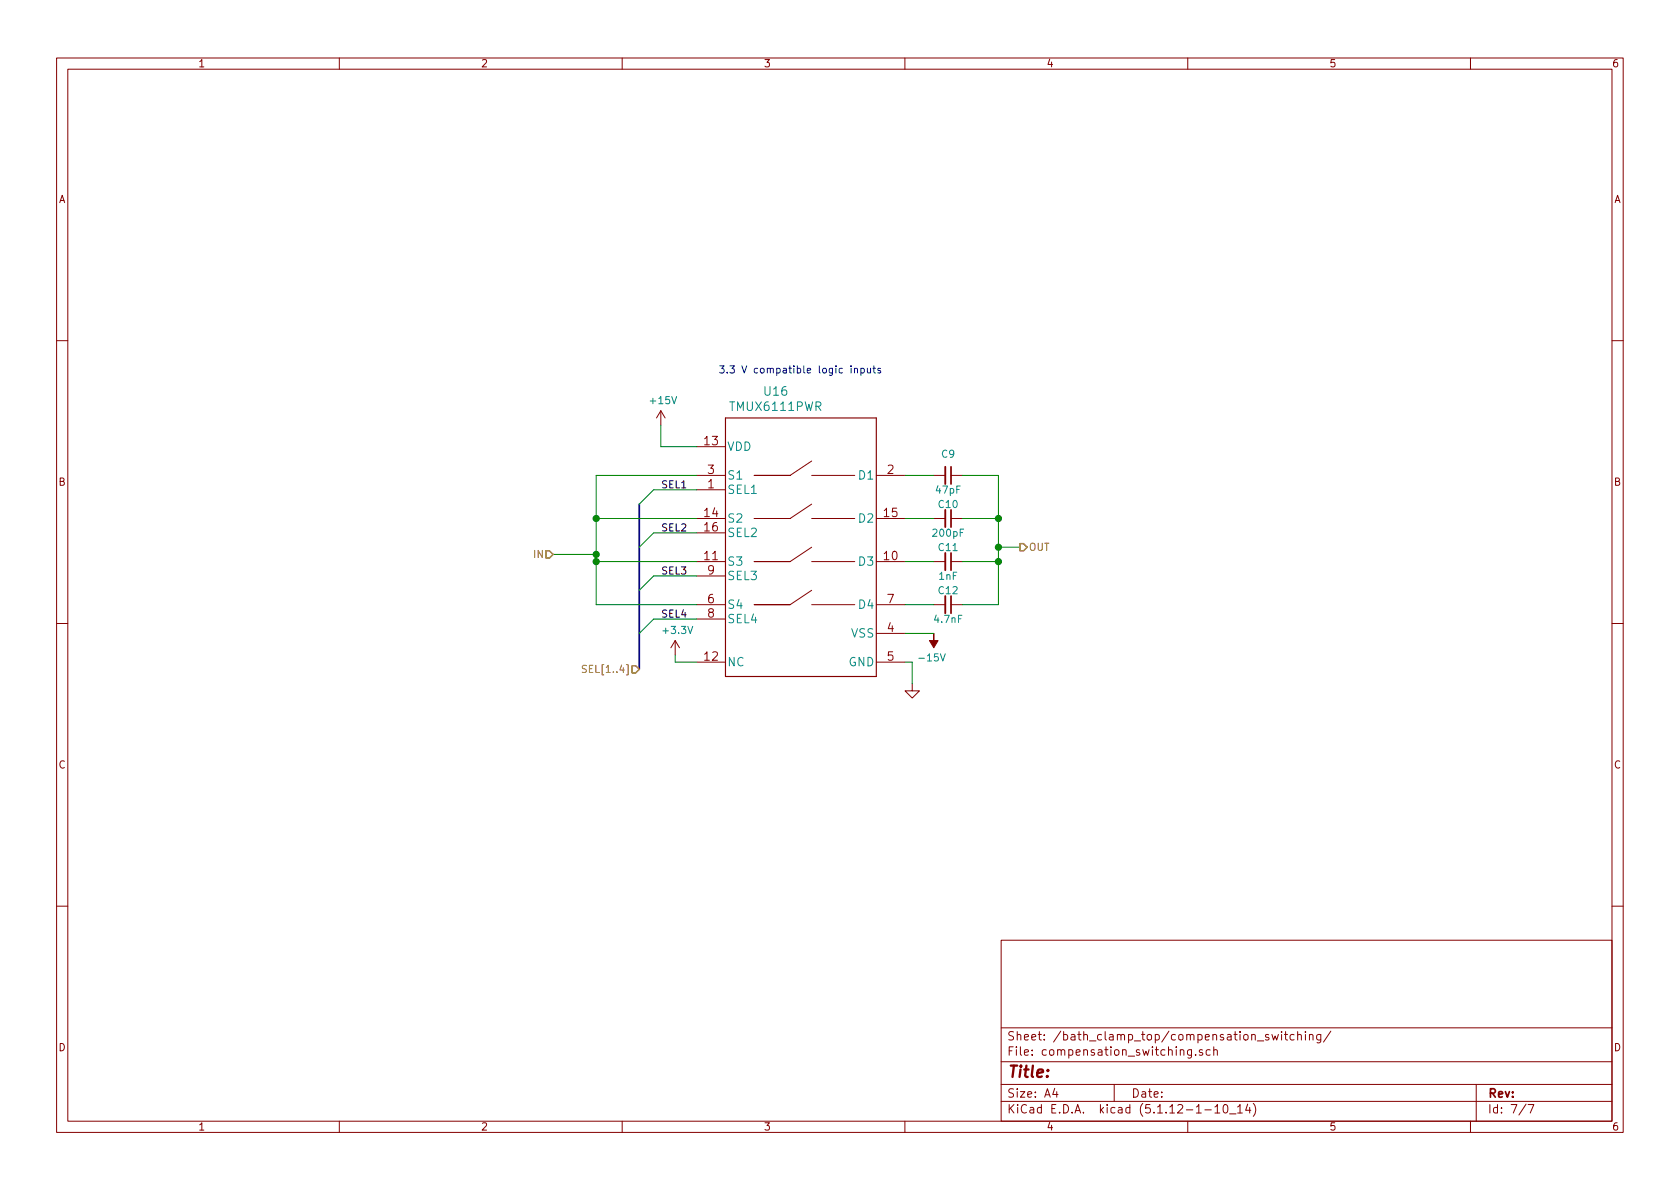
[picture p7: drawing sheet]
<svg xmlns="http://www.w3.org/2000/svg" width="297mm" height="210mm" viewBox="0 0 297 210" stroke-linecap="round" stroke-linejoin="round" font-family="sans-serif">
<g fill="none" stroke="#840000" stroke-width=".18">
<path d="M10 10.3h277v189.9h-277zM12 12.2h273v186.1h-273zM60 10.3v1.9M110 10.3v1.9M160 10.3v1.9M210 10.3v1.9M260 10.3v1.9M10 60.2h2M116.8 72.6l-.7 1.3M116.8 72.6v2.6M116.8 72.6l.8 1.3M123.2 79h5.1"/>
<path d="M285 60.2h2M123.2 84.1h5.1M123.2 91.7h5.1M123.2 99.3h5.1M123.2 86.6h5.1M123.2 94.2h5.1M143.5 81.5l-3.8 2.6h-6.4h6.4M143.5 96.8l-3.8 2.5h-6.4h6.4M143.5 89.1l-3.8 2.6h-6.4h6.4M143.5 84.1h7.6M143.5 91.7h7.6M143.5 99.3h7.6"/>
<path d="M154.9 84.1h5.1M154.9 91.7h5.1M154.9 99.3h5.1M165.1 84.1h2M165.1 91.7h2M165.1 99.3h2M168.1 84.1h2.1M168.1 91.7h2.1M168.1 99.3h2.1M10 110.3h2M119.4 113.3l-.8 1.2M119.4 113.3v2.5"/>
<path d="M119.4 113.3l.7 1.2M123.2 106.9h5.1M123.2 117.1h5.1M123.2 109.5h5.1M123.2 101.8h5.1M143.5 104.4l-3.8 2.5h-6.4h6.4M143.5 106.9h7.6M154.9 106.9h5.1M154.9 117.1h5.1M154.9 112h5.1M165.1 106.9h2M168.1 106.9h2.1"/>
<path d="M285 110.3h2M161.3 120.9v1.3h1.3l-1.3 1.2-1.3-1.2h1.3M10 160.2h2M177 166.3h108v32h-108zM285 160.2h2M60 198.3v1.9M110 198.3v1.9M160 198.3v1.9M177 194.8h108M177 191.8h108M177 187.8h108M177 181.8h108"/>
<path d="M186.5 192.5l-.4 1h1M186.8 193v1M197 191.8v3M210 198.3v1.9M210.7 185.6l-.1 1.4-.2 .1-.4-.1M210.7 185.7l-.4-.1-.3 .3v.6l.3 .1 .4-.1M211.4 186.5v.1M212.6 185.7l-.4-.1-.2 .2 .1 .2 .5 .2v.3h-.6M213 196.3h1.2M214 185.7l-.5-.1-.2 .3v.6l.2 .1 .5-.1M214.6 185.7l.2-.1 .4 .1v.9M214.6 185.1v1.5"/>
<path d="M214.8 195.8l.4-.5v1.5M214.8 196.8h.9M216.4 195.5l.3-.2a.94 .94 0 0 1 0 1.5l-.4-.3v-.6zM217.4 197h1.1M218.8 195.8l.5-.5v1.5M218.8 196.8h.9M220.6 195.2l-.4 1.1h1M221 195.8v1M221.6 195.1a1.71 1.71 0 0 1 0 2.3M224.9 182.9l.3 1 .3-.7 .2 .7 .3-1M226.6 182.4v.2M226.6 182.9v1"/>
<path d="M227.1 182.9h.6M227.3 182.4v1.3l.4 .2M228.8 183l-.4-.1-.3 .3 .1 .6 .2 .1 .4-.1M229.4 183.1l.1-.1a.37 .37 0 0 1 .6 .1v.8M229.4 182.4v1.5M230.8 182.4v.2M230.8 182.9v1M231.5 183.1l.2-.2 .4 .1 .1 .9M231.5 182.9v1M233.5 182.9v1.2l-.3 .3-.3-.1M233.5 183l-.4-.1-.3 .3 .1 .6 .2 .1 .4-.1M235.3 182.3l-1.3 2"/>
<path d="M260 198.3v1.9M261 191.8v6.5M269.8 195.2l-1.2 2M270.2 195.3h1l-.6 1.5"/>
</g>
<path d="M167.1 82.5v3.1M167.1 90.2v3M167.1 97.8v3M167.1 105.4v3.1" fill="none" stroke="#840000" stroke-width=".33"/>
<path d="M168.1 82.5v3.1M168.1 90.2v3M168.1 97.8v3M168.1 105.4v3.1" fill="none" stroke="#840000" stroke-width=".3"/>
<path d="M165.1 112v1.3h.8l-.8 1.2-.8-1.2h.8z" fill="#840000" stroke="#840000" stroke-width=".18"/>
<path d="M128.3 73.9h26.6v45.7h-26.6z" fill="none" stroke="#840000" stroke-width=".2"/>
<path d="M113 89.1v29.3" fill="none" stroke="#000084" stroke-width=".3"/>
<g fill="none" stroke="#008400" stroke-width=".18">
<path d="M116.8 75.2v3.8h6.4M97.8 98h7.6M105.4 91.7h17.8M105.4 99.3h17.8M123.2 84.1h-17.8v22.8h17.8M123.2 86.6h-7.6l-2.6 2.5M123.2 94.2h-7.6l-2.6 2.6M160 84.1h5.1M160 91.7h5.1M160 99.3h5.1M170.2 84.1h6.3v22.8h-6.3M170.2 91.7h6.3"/>
<path d="M170.2 99.3h6.3M176.5 96.8h3.8M119.4 115.8v1.3h3.8M123.2 109.5h-7.6l-2.6 2.5M123.2 101.8h-7.6l-2.6 2.6M160 117.1h1.3v3.8M160 106.9h5.1M160 112h5.1"/>
</g>
<path d="M96.5 97.4h.7l.6 .6-.6 .7h-.7zM180.3 96.1h.7l.6 .7-.6 .6h-.7zM111.8 117.7h.6l.6 .7-.6 .6h-.6z" fill="none" stroke="#848400" stroke-width=".25"/>
<path d="M103.7 117.7l-.5-.1-.2 .2-.1 .2 .2 .2 .5 .2 .1 .3-.3 .2h-.5" fill="none" stroke="#848400" stroke-width=".18"/>
<path d="M150.5 64.7v.1M150.5 65.1v.9M151.1 65.2l.2-.1 .3 .1v.8M151.1 65.1v.9M152.2 65.2l.4-.1 .2 .2-.1 .6h-.5M152.2 65.1v1.3M153.4 65.1v.8l.3 .1 .2-.2M153.9 65.1v.9M154.3 65.1h.5M154.5 64.7v1.1l.3 .2M155.7 65.2l-.3-.1-.2 .2v.2l.5 .1v.3h-.5" fill="none" stroke="#0000c2" stroke-width=".18"/>
<g fill="#008400" stroke="#008400" stroke-width=".25">
<circle cx="176.5" cy="99.3" r=".51"/>
<circle cx="176.5" cy="91.7" r=".51"/>
<circle cx="105.4" cy="99.3" r=".51"/>
<circle cx="105.4" cy="91.7" r=".51"/>
<circle cx="105.4" cy="98" r=".51"/>
<circle cx="176.5" cy="96.8" r=".51"/>
</g>
<text font-size="2.8" fill="#840000" x="178" y="190.5">Title:</text>
<g font-size="2.1" fill="#008484">
<text x="135.2" y="70">U16</text>
<text x="129.3" y="72.7">TMUX6111PWR</text>
<text x="128.5" y="79.7">VDD</text>
<text x="128.5" y="87.3">SEL1</text>
<text x="128.5" y="84.8">S1</text>
<text x="152" y="84.8">D1</text>
<text x="128.5" y="92.4">S2</text>
<text x="128.5" y="95">SEL2</text>
<text x="152" y="92.4">D2</text>
<text x="128.5" y="100">S3</text>
<text x="152" y="100">D3</text>
<text x="128.5" y="107.7">S4</text>
<text x="128.5" y="102.6">SEL3</text>
<text x="152" y="107.7">D4</text>
<text x="128.5" y="110.2">SEL4</text>
<text x="150.5" y="112.7">VSS</text>
<text x="128.5" y="117.8">NC</text>
<text x="150" y="117.8">GND</text>
</g>
<g font-size="2.1" fill="#840000">
<text x="124.6" y="78.7">13</text>
<text x="125.1" y="83.8">3</text>
<text x="156.9" y="83.8">2</text>
<text x="125.1" y="86.4">1</text>
<text x="124.6" y="91.4">14</text>
<text x="124.6" y="94">16</text>
<text x="156.3" y="91.4">15</text>
<text x="124.6" y="99.1">11</text>
<text x="125.1" y="101.6">9</text>
<text x="156.3" y="99.1">10</text>
<text x="125.1" y="106.7">6</text>
<text x="156.9" y="106.7">7</text>
<text x="125.1" y="109.2">8</text>
<text x="156.9" y="111.8">4</text>
<text x="124.6" y="116.8">12</text>
<text x="156.9" y="116.8">5</text>
<text x="178" y="184">Sheet: /bath_clamp_top/compensation_switching/</text>
<text x="178" y="186.7">File: compensation_switching.sch</text>
<text x="178" y="196.9">KiCad E.D.A. kicad (5.1.12-1-10_14)</text>
<text x="178" y="194.1">Size: A4</text>
<text x="200" y="194.1">Date:</text>
<text x="263" y="194.1">Rev:</text>
<text x="263" y="196.9">Id: 7/7</text>
</g>
<g font-size="1.8" fill="#840000">
<text x="35" y="11.9">1</text>
<text x="85" y="11.9">2</text>
<text x="135" y="11.9">3</text>
<text x="185" y="11.9">4</text>
<text x="235" y="11.9">5</text>
<text x="285" y="11.9">6</text>
<text x="10.4" y="35.9">A</text>
<text x="285.4" y="35.9">A</text>
<text x="10.4" y="85.9">B</text>
<text x="285.4" y="85.9">B</text>
<text x="10.4" y="135.9">C</text>
<text x="285.4" y="135.9">C</text>
<text x="10.4" y="185.9">D</text>
<text x="285.4" y="185.9">D</text>
<text x="35" y="199.9">1</text>
<text x="85" y="199.9">2</text>
<text x="135" y="199.9">3</text>
<text x="185" y="199.9">4</text>
<text x="235" y="199.9">5</text>
<text x="285" y="199.9">6</text>
</g>
<g font-size="1.8" fill="#008484">
<text x="115.1" y="71.5">+15V</text>
<text x="166.5" y="80.9">C9</text>
<text x="165.6" y="87.3">47pF</text>
<text x="166" y="89.8">C10</text>
<text x="165.1" y="94.9">200pF</text>
<text x="166" y="97.5">C11</text>
<text x="166" y="105.1">C12</text>
<text x="166.1" y="102.5">1nF</text>
<text x="117.4" y="112.1">+3.3V</text>
<text x="165.3" y="110.2">4.7nF</text>
<text x="162.9" y="117">-15V</text>
</g>
<text font-size="1.8" fill="#0000c2" x="127" y="66">3.3 V compatible logic inputs</text>
<g font-size="1.8">
<text x="116.8" y="86.4">SEL1</text>
<text x="116.8" y="94">SEL2</text>
<text x="116.8" y="101.6">SEL3</text>
<text x="116.8" y="109.2">SEL4</text>
</g>
<g font-size="1.8" fill="#848400">
<text x="94.5" y="98.7">IN</text>
<text x="181.9" y="97.4">OUT</text>
<text x="103.9" y="119">SEL[1..4]</text>
</g>
</svg>
